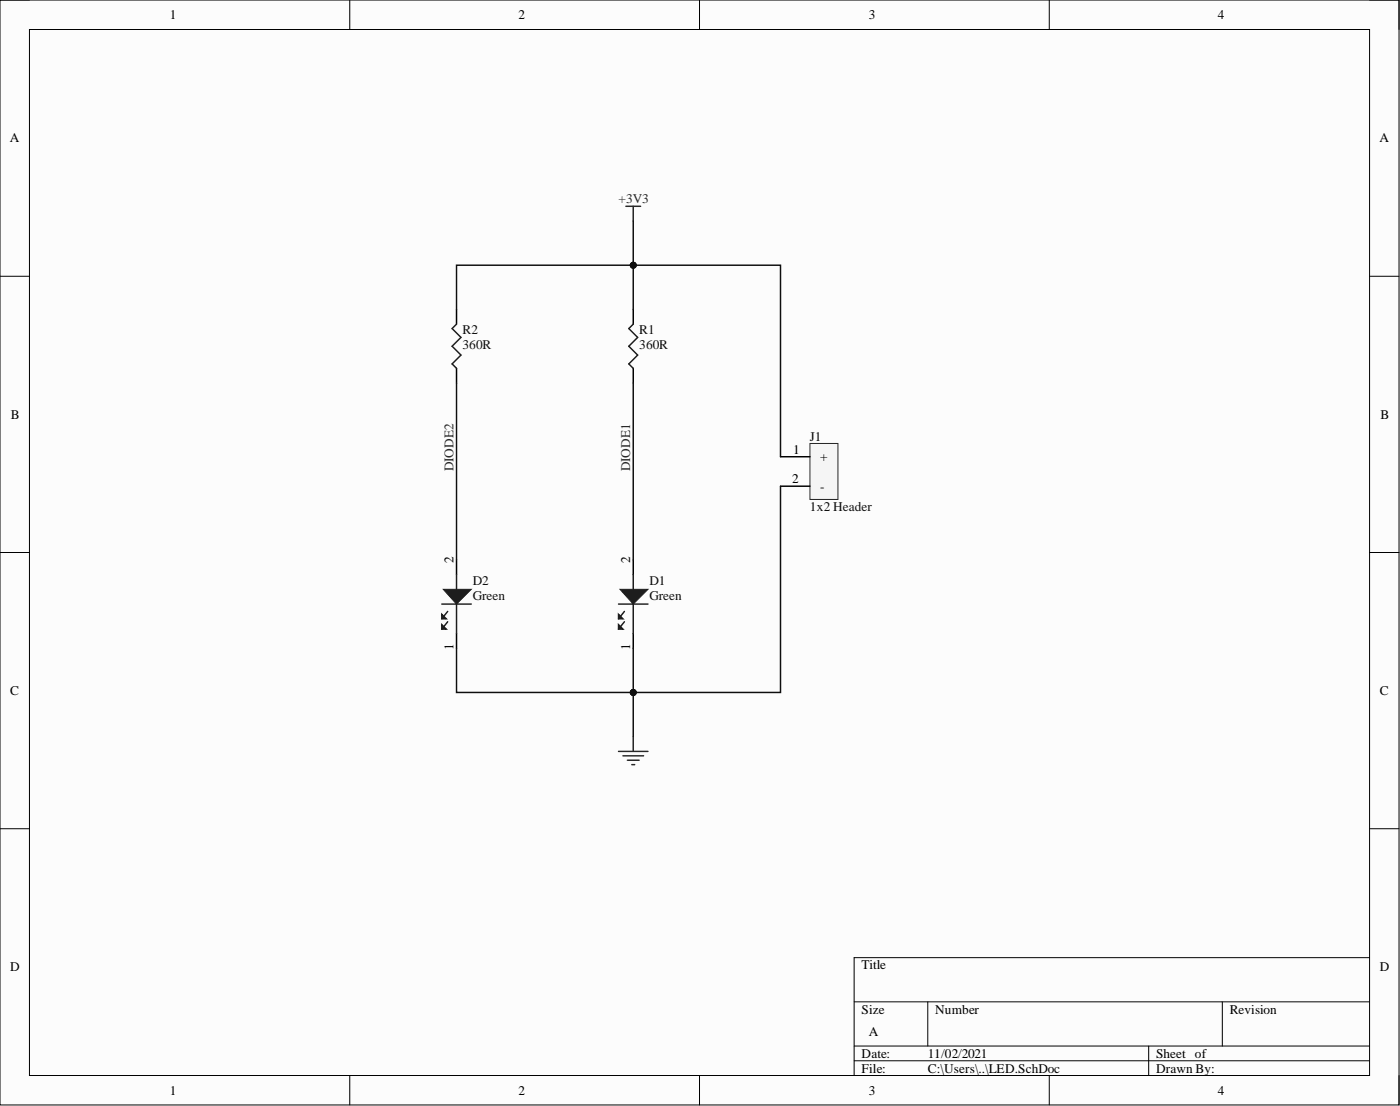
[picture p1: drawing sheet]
<svg xmlns="http://www.w3.org/2000/svg" width="241mm" height="190mm" viewBox="0 0 241 190" stroke-linecap="round" stroke-linejoin="round" font-family="sans-serif">
<path d="M0 0h241.1v190.3h-241.1z" fill-rule="evenodd" fill="#fcfcfc"/>
<path d="M0 0h241.1v190.3h-241.1z" fill="none" stroke="#000" stroke-width=".17"/>
<path d="M5.1 5.1h231v180.1h-231z" fill-rule="evenodd" fill="#fcfcfc"/>
<g fill="none" stroke="#000" stroke-width=".17">
<path d="M0 0h5.1M5.1 5.1h231v180.1h-231zM60.3 0v5.1M120.6 0v5.1M180.8 0v5.1M236.1 0h5v5.1M0 47.6h5.1M236.1 47.6h5M0 95.2h5.1M236.1 95.2h5M0 142.7h5.1M236.1 142.7h5"/>
<path d="M147.2 172.6h88.9M159.9 172.6v7.6M210.7 172.6v7.6M236.1 164.9h-88.9v20.3M60.3 185.2v5.1M120.6 185.2v5.1M147.2 180.2h88.9M147.2 182.7h88.9M180.8 185.2v5.1M198 180.2v5M241.1 185.2v5.1"/>
</g>
<path d="M139.6 76.4h4.8v9.6h-4.8z" fill-rule="evenodd" fill="#f5f5f5"/>
<path d="M139.6 76.4h4.8v9.6h-4.8z" fill="none" stroke="#262626" stroke-width=".17"/>
<path d="M134.5 78.7h5.1M109.1 96.4v2.6M134.5 83.7h5.1M109.1 109.1v2.6" fill="none" stroke="#000" stroke-width=".25"/>
<path d="M109.1 99v2.5M106.6 104h5.1M107.6 105.3l-1 1.3M109.1 104v5.1" fill="none" stroke="#1c1c1c" stroke-width=".25"/>
<path d="M106.9 101.5h4.8l-2.6 2.5z" fill="#1c1c1c"/>
<path d="M106.9 101.5h4.8l-2.6 2.5z" fill="none" stroke="#1c1c1c" stroke-width=".17"/>
<path d="M106.6 105.8l.8 .8h-.8z" fill="#1c1c1c"/>
<path d="M106.6 105.8l.8 .8h-.8zM107.6 107.1l-1 1.3" fill="none" stroke="#1c1c1c" stroke-width=".25"/>
<path d="M106.6 107.6l.8 .8h-.8z" fill="#1c1c1c"/>
<path d="M109.1 55.8l-.7 .8 1.5 1.5-1.5 1.5 1.5 1.6-1.5 1.5 .7 .7M106.6 107.6l.8 .8h-.8z" fill="none" stroke="#1c1c1c" stroke-width=".25"/>
<path d="M109.1 53.3v2.5M109.1 63.4v2.6" fill="none" stroke="#000" stroke-width=".25"/>
<path d="M107.9 35.5h2.5M109.1 35.5v2.6M106.6 129.4h5.1M107.4 130.2h3.5M108.1 130.9h2.1M108.9 131.7h.5M109.1 126.9v2.5" fill="none" stroke="#262626" stroke-width=".25"/>
<path d="M134.5 83.7v35.6h-25.4v-7.6" fill="none" stroke="#0e0e0e" stroke-width=".25"/>
<circle cx="109.1" cy="119.3" r=".51" fill="#0e0e0e"/>
<circle cx="109.1" cy="119.3" r=".51" fill="none" stroke="#0e0e0e" stroke-width=".17"/>
<path d="M109.1 53.3v-7.6h25.4v33" fill="none" stroke="#0e0e0e" stroke-width=".25"/>
<circle cx="109.1" cy="45.7" r=".51" fill="#0e0e0e"/>
<circle cx="109.1" cy="45.7" r=".51" fill="none" stroke="#0e0e0e" stroke-width=".17"/>
<path d="M109.1 38.1v7.6" fill="none" stroke="#0e0e0e" stroke-width=".25"/>
<circle cx="109.1" cy="45.7" r=".51" fill="#0e0e0e"/>
<circle cx="109.1" cy="45.7" r=".51" fill="none" stroke="#0e0e0e" stroke-width=".17"/>
<path d="M109.1 119.3v7.6" fill="none" stroke="#0e0e0e" stroke-width=".25"/>
<circle cx="109.1" cy="119.3" r=".51" fill="#0e0e0e"/>
<circle cx="109.1" cy="119.3" r=".51" fill="none" stroke="#0e0e0e" stroke-width=".17"/>
<path d="M109.1 66v30.4" fill="none" stroke="#0e0e0e" stroke-width=".25"/>
<path d="M78.7 96.4v2.6M78.7 109.1v2.6" fill="none" stroke="#000" stroke-width=".25"/>
<path d="M78.7 99v2.5M76.1 104h5.1M77.2 105.3l-1.1 1.3M78.7 104v5.1" fill="none" stroke="#1c1c1c" stroke-width=".25"/>
<path d="M76.4 101.5h4.8l-2.5 2.5z" fill="#1c1c1c"/>
<path d="M76.4 101.5h4.8l-2.5 2.5z" fill="none" stroke="#1c1c1c" stroke-width=".17"/>
<path d="M76.1 105.8l.8 .8h-.8z" fill="#1c1c1c"/>
<path d="M76.1 105.8l.8 .8h-.8zM77.2 107.1l-1.1 1.3" fill="none" stroke="#1c1c1c" stroke-width=".25"/>
<path d="M76.1 107.6l.8 .8h-.8z" fill="#1c1c1c"/>
<path d="M78.7 55.8l-.8 .8 1.5 1.5-1.5 1.5 1.5 1.6-1.5 1.5 .8 .7M76.1 107.6l.8 .8h-.8z" fill="none" stroke="#1c1c1c" stroke-width=".25"/>
<path d="M78.7 53.3v2.5M78.7 63.4v2.6" fill="none" stroke="#000" stroke-width=".25"/>
<path d="M109.1 45.7h-30.4v7.6M78.7 66v30.4" fill="none" stroke="#0e0e0e" stroke-width=".25"/>
<circle cx="109.1" cy="45.7" r=".51" fill="#0e0e0e"/>
<circle cx="109.1" cy="45.7" r=".51" fill="none" stroke="#0e0e0e" stroke-width=".17"/>
<path d="M78.7 111.7v7.6h30.4" fill="none" stroke="#0e0e0e" stroke-width=".25"/>
<circle cx="109.1" cy="119.3" r=".51" fill="#0e0e0e"/>
<circle cx="109.1" cy="119.3" r=".51" fill="none" stroke="#0e0e0e" stroke-width=".17"/>
<g font-size="2.3">
<text x="29.3" y="3.3">1</text>
<text x="89.3" y="3.3">2</text>
<text x="149.8" y="3.3">3</text>
<text x="209.9" y="3.3">4</text>
<text x="1.7" y="24.5">A</text>
<text x="237.7" y="24.5">A</text>
<text x="1.9" y="72.2">B</text>
<text x="237.9" y="72.2">B</text>
<text x="136.6" y="83.2">2</text>
<text x="136.7" y="78.2">1</text>
<text x="141.4" y="79.4">+</text>
<text x="141.4" y="84.5">-</text>
<text x="78.2" y="96.9" transform="rotate(-90 78.2 96.9)">2</text>
<text x="108.6" y="96.9" transform="rotate(-90 108.6 96.9)">2</text>
<text x="78.2" y="112" transform="rotate(-90 78.2 112)">1</text>
<text x="108.6" y="112" transform="rotate(-90 108.6 112)">1</text>
<text x="1.8" y="119.7">C</text>
<text x="237.8" y="119.7">C</text>
<text x="1.8" y="167.3">D</text>
<text x="148.5" y="167">Title</text>
<text x="237.8" y="167.3">D</text>
<text x="148.5" y="174.6">Size</text>
<text x="149.8" y="178.4">A</text>
<text x="161.2" y="174.6">Number</text>
<text x="211.9" y="174.6">Revision</text>
<text x="148.5" y="182.2">Date:</text>
<text x="148.5" y="184.7">File:</text>
<text x="159.9" y="182.2">11/02/2021</text>
<text x="159.9" y="184.7">C:\Users\..\LED.SchDoc</text>
<text x="199.3" y="182.2">Sheet of</text>
<text x="199.3" y="184.7">Drawn By:</text>
<text x="29.3" y="188.5">1</text>
<text x="89.3" y="188.5">2</text>
<text x="149.8" y="188.5">3</text>
<text x="209.9" y="188.5">4</text>
</g>
<g font-size="2.3" fill="#262626">
<text x="106.6" y="35">+3V3</text>
<text x="78.2" y="81.2" transform="rotate(-90 78.2 81.2)">DIODE2</text>
<text x="108.6" y="81.2" transform="rotate(-90 108.6 81.2)">DIODE1</text>
</g>
<g font-size="2.3" fill="#0e0e0e">
<text x="79.7" y="57.6">R2</text>
<text x="110.2" y="57.6">R1</text>
<text x="79.7" y="60.1">360R</text>
<text x="110.2" y="60.1">360R</text>
<text x="139.6" y="75.9">J1</text>
<text x="139.6" y="88.1">1x2 Header</text>
<text x="81.5" y="100.7">D2</text>
<text x="111.9" y="100.7">D1</text>
<text x="81.5" y="103.3">Green</text>
<text x="111.9" y="103.3">Green</text>
</g>
</svg>
